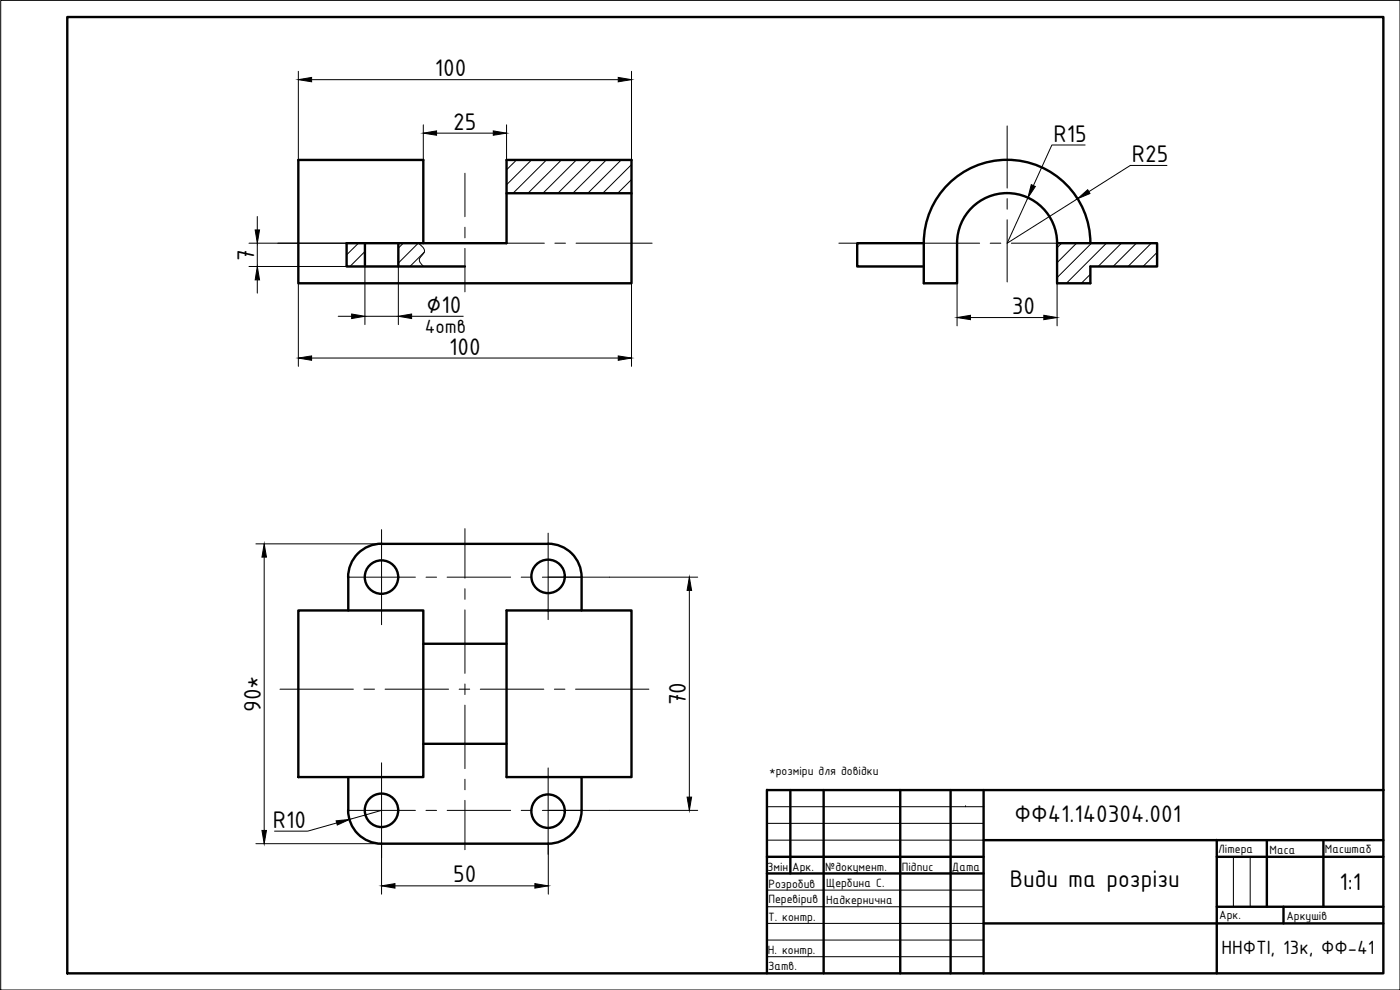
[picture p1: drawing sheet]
<svg xmlns="http://www.w3.org/2000/svg" width="420mm" height="297mm" viewBox="0 0 420 297" stroke-linecap="round" stroke-linejoin="round" font-family="sans-serif">
<!-- layer: r-tonka -->
<path d="M.2 .1h420v296.9h-420zM230.2 247h64.9M230.2 252.1h65M230.3 242h65M289.8 242h.1M370.2 257.1v15M375.2 257.1v15M230.2 267.1h64.9M230.2 272.1h65M230.2 277.1h65M230.2 287h64.9M230.2 282.1h65" fill="none" stroke="#000" stroke-width=".3"/>
<!-- layer: r-kontyr -->
<g fill="none" stroke="#000" stroke-width=".72">
<path d="M20.2 5.1h395v286.9h-395zM230.2 237.1v54.9M230.3 237.1h184.9M237.2 237.1v25M247.2 237.1v54.9M270.2 237.1v54.9M285.3 237.1v54.9M295.2 237.1v54.9M230.2 257.1h65M295.2 252.1h120M365.2 257.1h50M365.2 252.1v39.9"/>
<path d="M380.2 252.1v20M397.2 252.1v20M230.2 262.1h65M295.2 277.1h120M365.2 272.1h50M385.2 272.1v5"/>
</g>
<!-- layer: 0 -->
<path d="M230.2 237.1h.1M365.2 252.1h.1M230.2 262.1h.1M380.2 272.1h.1M415.2 277.1h.1M247.2 292h.1" fill="none" stroke="#000" stroke-width=".3"/>
<!-- layer: kontyr -->
<g fill="none" stroke="#000" stroke-width=".72">
<path d="M152 58h37.5M109.5 73v7M119.5 73v7M127 73v-25h-37.5v37h100v-37h-37.5v25h-48v7h35.5M277.2 72.9a25 25 0 0 1 25-25 25 25 0 0 1 25 25M287.2 73v12h-10v-12h-19.9v7h19.9M287.2 72.9a15 15 0 0 1 15-15 15 15 0 0 1 15 15M317.2 73h30.1v7h-20.1v5h-10zM104.5 173.1v10.1M114.5 163.1a10 10 0 0 0-10 10.1M114.5 163.2h50M164.5 163.1a10 10 0 0 1 10 10.1v10"/>
<path d="M89.5 183.2h37.5v50h-37.5zM127 193.2h25M152 183.2h37.5v50h-37.5zM164.5 183.2h.1M104.5 233.2v10M127 223.2h25M164.5 233.1h.1M174.5 233.2v9.9M104.5 243.1a10 10 0 0 0 10 10h50a10 10 0 0 0 10-10"/>
<circle cx="114.5" cy="173.2" r="5"/>
<circle cx="164.5" cy="172.9" r="5"/>
<circle cx="114.5" cy="243.1" r="5"/>
<circle cx="164.5" cy="243.4" r="5"/>
</g>
<!-- layer: hatch -->
<g fill="none" stroke="#000" stroke-width=".3">
<path d="M155 48l-3 3M159.5 48l-7.5 7.4M164 48l-10 10M168.5 48l-10 10M173 48l-10.1 10M177.5 48l-10.1 10M181.9 48l-10 10M186.4 48l-10 10M189.5 49.4l-8.6 8.6M189.5 53.9l-4.1 4.1M107.6 73l-3.6 3.5M109.5 75.5l-4.5 4.5"/>
<path d="M121 73l-1.5 1.5M125.5 73l-6 5.9M125.6 73a2.96 2.96 0 0 1 1.8 2.6l-.4 .6a2.62 2.62 0 0 0-1.1 2.2l1.3 1.6M127.3 75.6l-4.3 4.4M318.6 73l-1.4 1.3M323.1 73l-5.9 5.8M327.6 73l-10.4 10.3M332.1 73l-12.1 12M336.6 73l-7 7M341 73l-6.9 7M345.5 73l-7 7M347.3 75.7l-4.3 4.3"/>
<path d="M327.2 82.3l-2.7 2.7"/>
</g>
<!-- layer: osi -->
<g fill="none" stroke="#000" stroke-width=".3">
<path d="M302.3 37.8v18.6M139.5 52v13M302.3 59.6v3.2M83.4 73h22.8M109.4 73h3.2M115.7 73h19.1M138 73h3.1M139.5 68.2v3.2M139.5 74.5v13.1M144.3 73h19.1M166.5 73h3.2M172.9 73h22.8"/>
<path d="M251.8 73h13.6M268.6 73h3.2M275 73h19M297.2 73h3.2M302.3 65.9v18.7M303.5 73h13.7M114.5 158.9v28.5M139.5 158.6v14.9M164.5 160v25.9M104.5 173.2h20.2M127.8 173.2h3.2M134.2 173.2h19"/>
<path d="M139.5 176.6v3.2M156.4 173.2h3.2M162.8 173.2h20.1M139.5 183v19M84 206.8h22M109.2 206.8h3.2M115.6 206.8h19M137.8 206.8h3.2M139.5 205.2v3.2M139.5 211.6v19M144.1 206.8h19.1M166.4 206.8h3.1"/>
<path d="M172.7 206.8h22M114.5 228.9v28.5M139.5 233.8v3.2M164.5 230.4v26M104.5 243.1h20.2M127.8 243.1h3.2M134.2 243.1h19M139.5 240.1v14.9M156.4 243.1h3.2M162.8 243.1h20.1"/>
</g>
<!-- layer: dim -->
<g fill="none" stroke="#000" stroke-width=".3">
<path d="M89.5 21.4v26.6M93.5 23.9h92M127 37.5v10.5M131 39.9h17M152 37.5v10.5M189.5 21.4v26.6M308.5 59.3l-6.2 13.7 21.1-13.4M325.7 43.5h-10l-5.6 12.2M350.2 49.6h-11l-12.4 7.9M74.7 73h29.3M74.7 80h29.3M77.2 65v4"/>
<path d="M77.2 73v7M109.5 76.5v20.9M119.5 76.5v20.9M77.2 84v4M89.5 85v24.9M101.5 94.9h4M109.5 94.9h10M123.5 94.9h15.5M189.5 85v24.9M287.2 85v12.8M291.3 95.3h22M317.2 85v12.8"/>
<path d="M93.5 107.4h92M76.8 163.2h37.7M79.3 167.2v82M182.9 173.2h26.5M206.9 177.2v62M76.8 253.1h37.7v15.2M101 246.9l-8.6 2.5h-10M114.5 243.1l-9.6 2.8M164.5 253.1v15.2M182.9 243.1h26.5M118.5 265.8h42"/>
</g>
<g fill="#000" stroke="#000" stroke-width=".3">
<path d="M89.5 23.9l4-.7v1.3zM127 39.9l4-.6v1.3zM148 39.3l4 .6-4 .7zM185.5 23.2l4 .7-4 .6zM309.5 55.4l1.2 .6-2.2 3.3zM323.4 59.6l3-2.7 .7 1.2zM76.6 69h1.3l-.7 4zM77.2 80l.7 4h-1.3zM105.5 94.2l4 .7-4 .7zM119.5 94.9l4-.7v1.4zM287.2 95.3l4.1-.7v1.3zM313.3 94.6l3.9 .7-3.9 .6z"/>
<path d="M89.5 107.4l4-.6v1.3zM185.5 106.8l4 .6-4 .7zM79.3 163.2l.7 4h-1.4zM206.9 173.2l.7 4h-1.4zM206.2 239.2h1.4l-.7 3.9zM78.6 249.2h1.4l-.7 3.9zM100.9 246.3l4-.4-3.7 1.7zM114.5 265.8l4-.7v1.4zM160.5 265.1l4 .7-4 .7z"/>
</g>
<g font-size="7.8">
<text x="130.5" y="22.9">100</text>
<text x="136" y="38.9">25</text>
<text x="316.1" y="42.5">R15</text>
<text x="339.7" y="48.6">R25</text>
<text x="76.2" y="78.2" transform="rotate(-90 76.2 78.2)">7</text>
<text x="128" y="93.9">∅10</text>
<text x="303.7" y="94.3">30</text>
<text x="134.8" y="106.5">100</text>
<text x="78.3" y="213.6" transform="rotate(-90 78.3 213.6)">90*</text>
<text x="205.9" y="211.7" transform="rotate(-90 205.9 211.7)">70</text>
<text x="81.9" y="248.4">R10</text>
<text x="304.5" y="246.6">ФФ41.140304.001</text>
<text x="136" y="264.8">50</text>
<text x="303.1" y="266">Види та розрізи</text>
<text x="402" y="267.1">1:1</text>
</g>
<g font-size="6.2">
<text x="127.5" y="99.9">4отв</text>
<text x="366.6" y="286.4">ННФТІ, 13к, ФФ-41</text>
</g>
<g font-size="3.9">
<text x="230.8" y="232.6">*розміри для довідки</text>
<text x="365.6" y="255.8">Літера</text>
<text x="381" y="256.1">Маса</text>
<text x="397.6" y="256.1">Масштаб</text>
<text x="230.3" y="261.4">Змін</text>
<text x="237.8" y="261.5">Арк.</text>
<text x="247.7" y="261.4">№документ.</text>
<text x="270.6" y="261.3">Підпис</text>
<text x="285.7" y="261.3">Дата</text>
<text x="230.6" y="266.4">Розробив</text>
<text x="247.9" y="266.1">Щербина С.</text>
<text x="230.6" y="271">Перевірив</text>
<text x="247.9" y="271.3">Надкернична</text>
<text x="365.9" y="275.7">Арк.</text>
<text x="386.1" y="275.9">Аркушів</text>
<text x="230.5" y="276.3">Т. контр.</text>
<text x="230.5" y="286.3">Н. контр.</text>
<text x="230.5" y="291">Затв.</text>
</g>
</svg>
